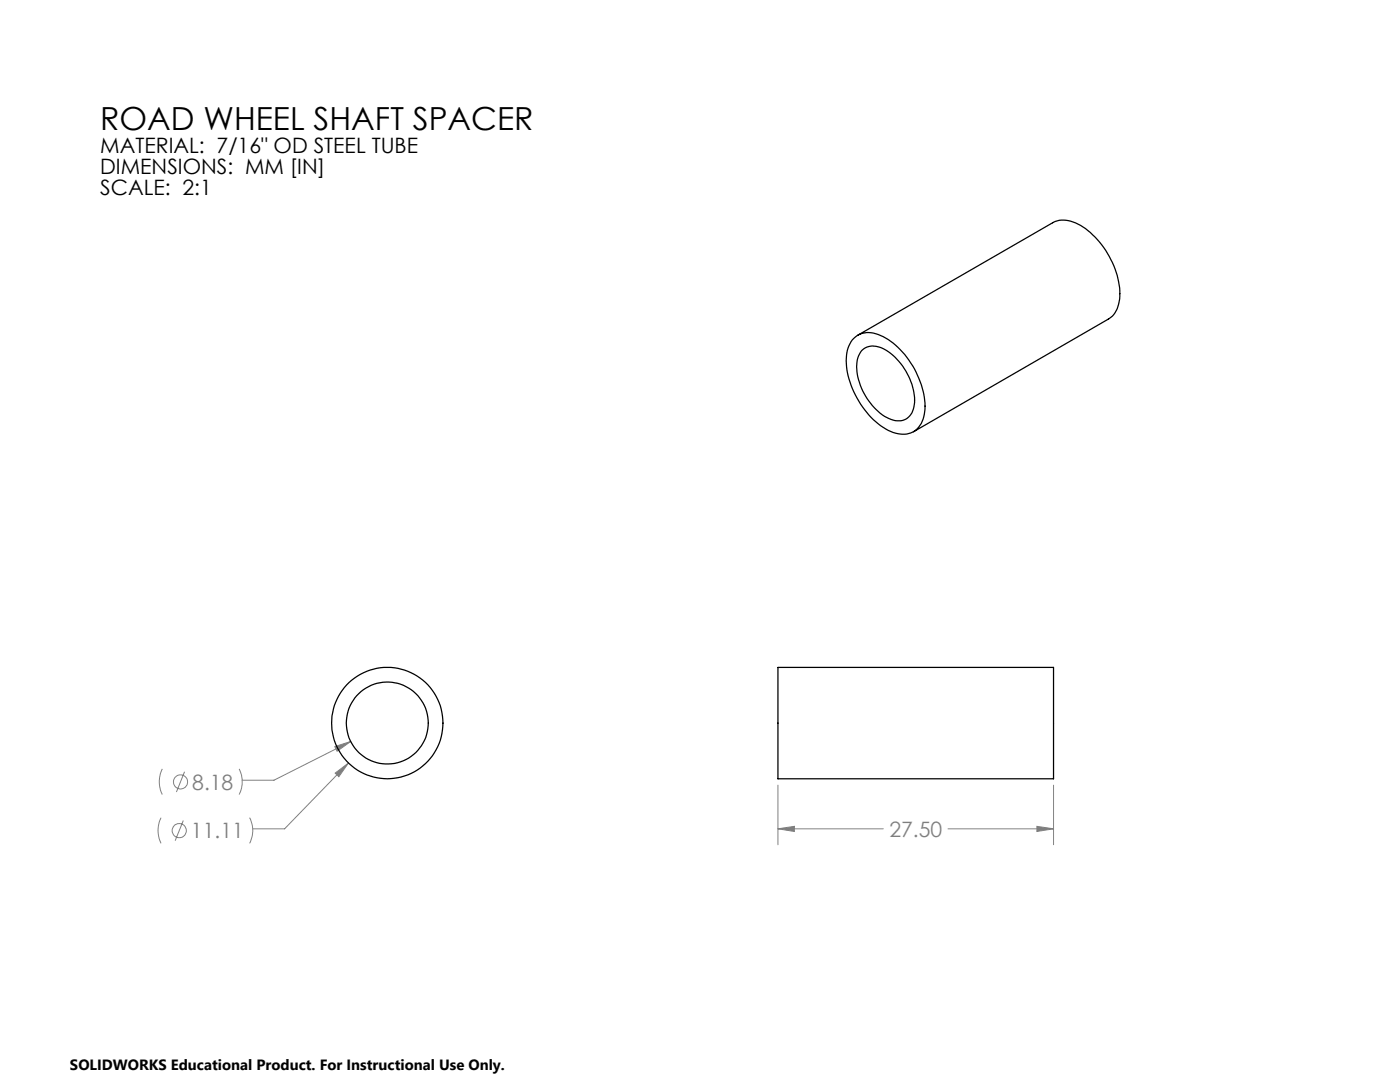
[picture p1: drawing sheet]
<svg xmlns="http://www.w3.org/2000/svg" width="279mm" height="216mm" viewBox="0 0 279 216" stroke-linecap="round" stroke-linejoin="round" font-family="sans-serif">
<g fill="none" stroke="#808080" stroke-width=".2">
<path d="M32.4 153.4a5.7 5.7 0 0 0 0 5.1M36.8 154l-1.6 4M47.7 153.4a5.7 5.7 0 0 1 0 5.1M66.8 149l3.2-1-2.7 1.9zM66.9 154.3l2.6-2-1.9 2.7zM69.5 152.3l-12.7 13.1h-6.4M70 148l-15.3 7.7h-6.4M155.3 156.7v11.9M210.3 156.7v11.9M32.1 163.2a5.7 5.7 0 0 0 0 5.1M36.6 163.7l-1.6 4M49.8 163.2a5.4 5.4 0 0 1 0 5.1"/>
<path d="M155.3 165.4l3.2-.5v1zM155.3 165.4h21M189.2 165.4h21.1M206.9 164.9l3.4 .5-3.4 .5z"/>
<circle cx="36" cy="156" r="1.41"/>
<circle cx="35.8" cy="165.7" r="1.41"/>
</g>
<path d="M66.9 154.3l.7 .7 1.9-2.7zM66.8 149l.5 .9 2.7-1.9zM155.3 165.4l3.2-.5v1zM206.9 164.9l3.4 .5-3.4 .5z" fill="#808080"/>
<g fill="none" stroke="#000" stroke-width=".25">
<path d="M170.1 67.8a4.6 4.6 0 0 1 5.7-.8 16.3 16.3 0 0 1 8.2 10.4 8.7 8.7 0 0 1-.6 7.8 4.5 4.5 0 0 1-5.7 .9 16.8 16.8 0 0 1-8.3-10.5 9.4 9.4 0 0 1 .5-7.4zM171.2 66.9l38.9-22.5a5.8 5.8 0 0 1 6 .9 17.3 17.3 0 0 1 7.4 13.9 5.3 5.3 0 0 1-2.3 4.5l-38.9 22.4M172.2 69.8a4.2 4.2 0 0 1 5.2 .4 12.4 12.4 0 0 1 5.1 10.6 3.3 3.3 0 0 1-5.1 2.7 12.1 12.1 0 0 1-6.3-11.7l.4-1.1zM155.3 133.2h55v22.2h-55z"/>
<circle cx="77.3" cy="144.3" r="11.1"/>
<circle cx="77.3" cy="144.3" r="8.2"/>
</g>
<text font-size="6.3" x="20" y="25.9">ROAD WHEEL SHAFT SPACER</text>
<g font-size="4.2">
<text x="20" y="30.5">MATERIAL: 7/16&quot; OD STEEL TUBE</text>
<text x="20" y="34.7">DIMENSIONS: MM [IN]</text>
<text x="20" y="38.9">SCALE: 2:1</text>
</g>
<g font-size="4.2" fill="#808080">
<text x="38.4" y="157.6">8.18</text>
<text x="38.1" y="167.3">11.11</text>
<text x="177.5" y="167">27.50</text>
</g>
<text font-size="3" x="14" y="213.5">SOLIDWORKS Educational Product. For Instructional Use Only.</text>
</svg>
